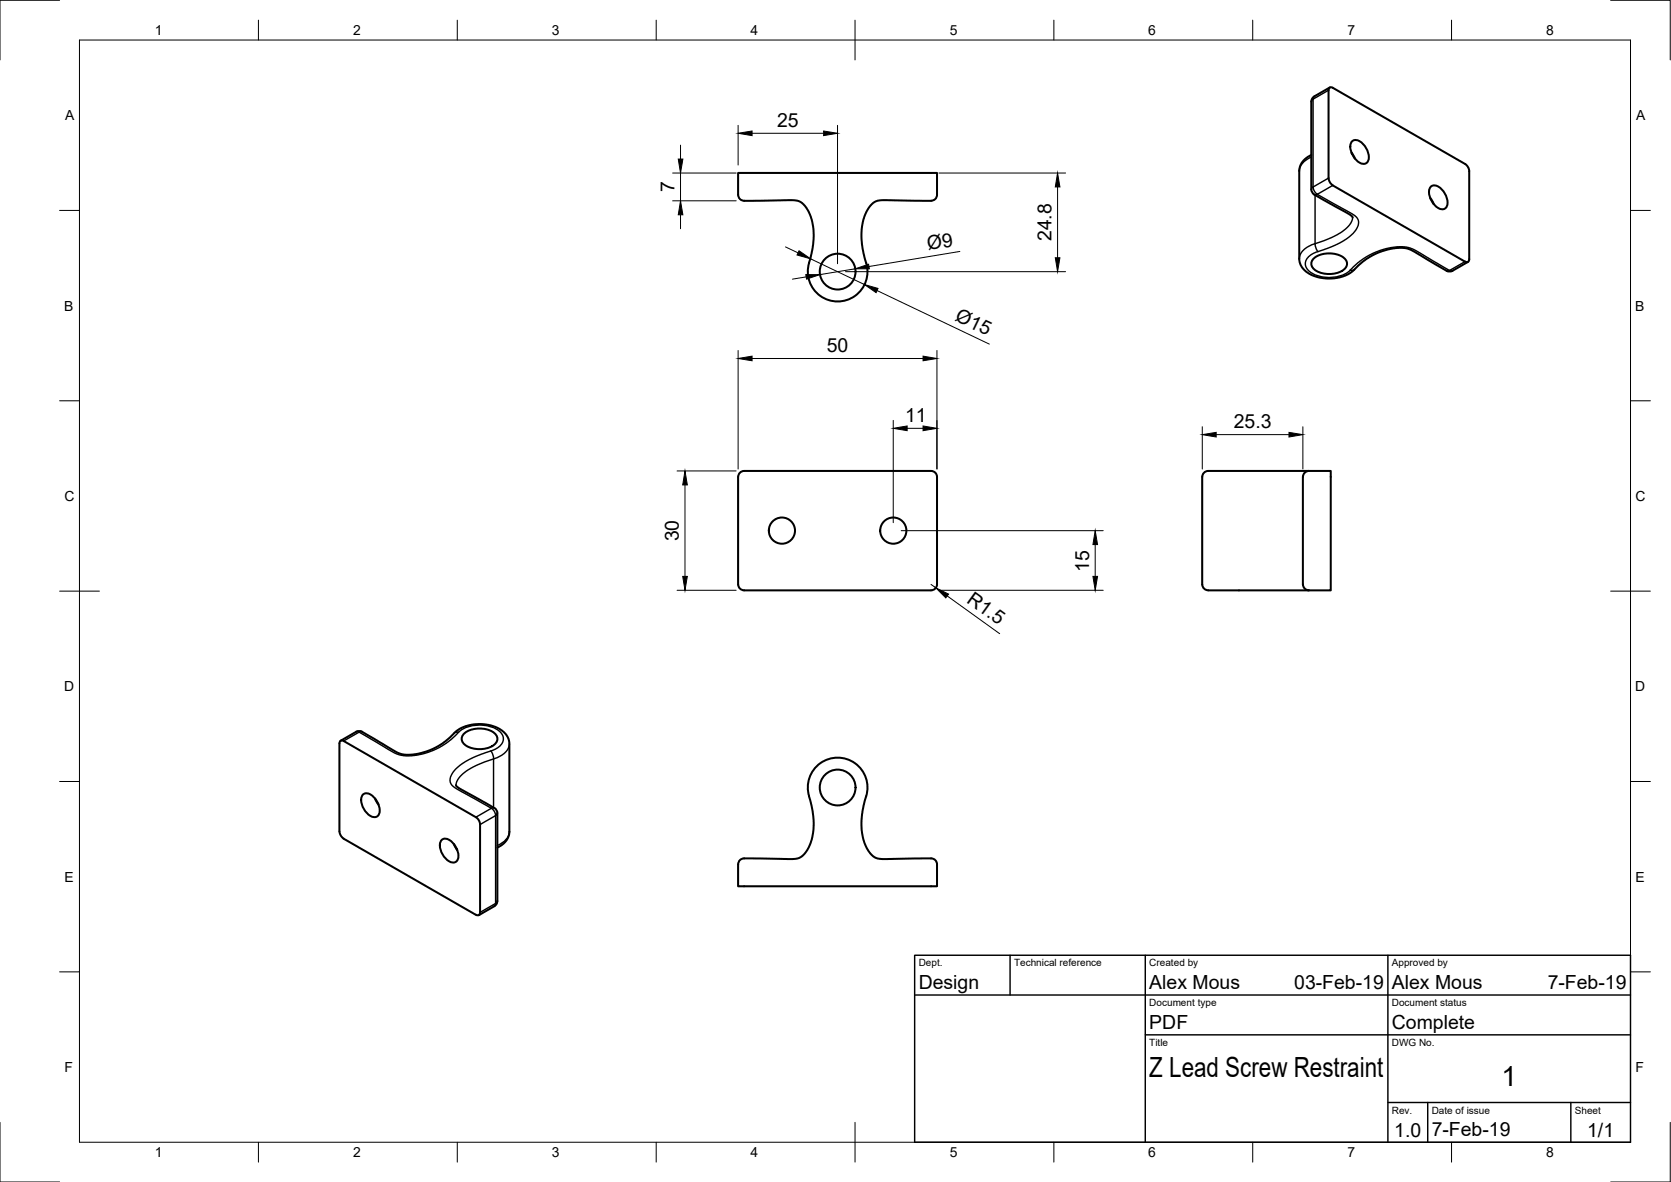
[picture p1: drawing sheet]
<svg xmlns="http://www.w3.org/2000/svg" width="420mm" height="297mm" viewBox="0 0 420 297" stroke-linecap="round" stroke-linejoin="round" font-family="sans-serif">
<!-- layer: Visible -->
<g fill="none" stroke="#000" stroke-width=".51">
<path d="M329.7 39l-1.3 .7a4.1 4.1 0 0 0-1.7 3.3v22.2l.2 1.1 .5 1 1.3 1.2 1.6 .8 2.4 .6 2.2 .1 2.1-.3 1.3-.5 1.4-.8 3.1-2.7 2.3-1.6 3.6-1.3 2.8-.5 1.9 .1 1.3 .3 6.8 4.1a6.5 6.5 0 0 0 3 1.4l.7-.2 3.9-2.2M329.7 25.5v22.1M334.4 22l-3.9 2.2a1.49 1.49 0 0 0-.8 1.3M339.8 38.3l.9 1.6M339.9 38.5l.1 .2M340 35.5a2.15 2.15 0 0 1 2.9 .8 3.7 3.7 0 0 1 .8 4.6 2.15 2.15 0 0 1-2.9-.9 3.7 3.7 0 0 1-.8-4.5zM185.6 49v-5.5h50v5.5a1.49 1.49 0 0 1-1.5 1.4l-12.2-.1-1.5 .2-1 .6a12.3 12.3 0 0 0-2.6 10.6l.5 2.5a13.1 13.1 0 0 1 .7 5.6 7.5 7.5 0 0 1-9.7 5.6 7.5 7.5 0 0 1-4.6-10.3l.7-3.6 .2-2.7-.4-3-.5-1.8a5 5 0 0 0-3.2-3.6l-2.4-.1-11 .2M185.6 49a1.49 1.49 0 0 0 1.5 1.4M329.7 47.6a1.49 1.49 0 0 0 .8 1.3l8.6 4.8 .7 .5 .3 .5M359.6 49.7l.9 1.6M359.8 46.9a2.15 2.15 0 0 1 2.9 .9 3.7 3.7 0 0 1 .8 4.5 2.15 2.15 0 0 1-2.9-.9 3.7 3.7 0 0 1-.8-4.5zM369.4 43l-.4-1.2-.6-.6-33.3-19.1a.65 .65 0 0 0-.7-.1 .65 .65 0 0 0-.3 .7v22l.4 1.3 .6 .6 33.3 19.1a.64 .64 0 0 0 .7 .1 .64 .64 0 0 0 .3-.7v-22.1"/>
<path d="M330.5 64.8a6.4 6.4 0 0 1 7.9 .5 1.88 1.88 0 0 1-1 2.8 6.4 6.4 0 0 1-7.4-.9 1.69 1.69 0 0 1 .5-2.4zM185.6 119.9v27M185.6 119.8a1.49 1.49 0 0 1 1.5-1.5h47a1.49 1.49 0 0 1 1.5 1.5M235.6 119.9v27a1.49 1.49 0 0 1-1.5 1.4l-47 .1a1.54 1.54 0 0 1-1.5-1.5M302.3 119.8a1.72 1.72 0 0 1 2.2-1.5h30.1v30.1h-29.7a2.34 2.34 0 0 1-2.5-1.1l-.1-27.4M327.6 119.9v27M329.1 118.3a1.49 1.49 0 0 0-1.5 1.5M327.6 146.9a1.49 1.49 0 0 0 1.5 1.4M89.6 183.9l-3.9 2.2M89.6 183.9a1.49 1.49 0 0 1 1.5 0M91 183.9l9.1 5.3 1.2 .4 1.5 .1 3-.4 3.3-1.2 2.9-1.8 3-2.8 1.5-.8 1.3-.4 2-.3 2.3 .1 2.4 .6 1.6 .8 1.2 1.2 .6 1 .2 1.1v22.2a4.7 4.7 0 0 1-3 4M91.3 199.6a2.15 2.15 0 0 1 2.9 .9 3.7 3.7 0 0 1 .8 4.6 2.15 2.15 0 0 1-2.9-.9 3.7 3.7 0 0 1-.8-4.6z"/>
<path d="M114.7 197.3l.3 .5 .7 .4 6.4 3.6a6.3 6.3 0 0 1 2.8 1.8l.2 .8v22a1.49 1.49 0 0 1-.8 1.3M116.8 184.2a6.4 6.4 0 0 1 7.9 .5 1.88 1.88 0 0 1-.9 2.8 6.4 6.4 0 0 1-7.4-.9 1.69 1.69 0 0 1 .4-2.4zM85.3 208.9l.1-22.4a.61 .61 0 0 1 1-.3l33.3 19.2 .6 .6 .4 1.2v22.1M85.4 208.9l.2 .9 .8 1 33.3 19.1a.64 .64 0 0 0 .7 0 .64 .64 0 0 0 .3-.6M94.3 200.7l.9 1.5M111.1 211a2.15 2.15 0 0 1 2.9 .9 3.7 3.7 0 0 1 .8 4.6 2.15 2.15 0 0 1-2.9-.9 3.7 3.7 0 0 1-.8-4.6zM114.1 212.1l.9 1.5M114.8 213.3l.1 .2M185.6 217.2v5.5h50v-5.5M187.1 215.7l12.2 .2 1.5-.2 1.1-.8a12.8 12.8 0 0 0 2.5-10.7l-.5-2.2a9.4 9.4 0 0 1 .4-8.2 7.5 7.5 0 0 1 9.9-2.5 7.5 7.5 0 0 1 3.3 9.7l-.8 3.7-.1 2.7 .4 3 .5 1.8a5 5 0 0 0 3.2 3.6l2.4 .1 7.8-.2a9.3 9.3 0 0 1 3.8 .1l.7 .6 .2 .8M187.1 215.7a1.49 1.49 0 0 0-1.5 1.5M124.3 227.7l-3.9 2.3"/>
<circle cx="210.6" cy="68.3" r="4.5"/>
<circle cx="196.6" cy="133.3" r="3.3"/>
<circle cx="224.6" cy="133.3" r="3.3"/>
<circle cx="210.6" cy="197.9" r="4.5"/>
</g>
<!-- layer: Visible Narrow -->
<g fill="none" stroke="#000" stroke-width=".36">
<path d="M329.7 39.5a4.3 4.3 0 0 0-3 3.4M330.2 24.9v22.1M330.2 24.9l-.5 .6M330.5 24.2l-.3 .7M334.1 22.7l-3.9 2.2M330.2 47l-.5 .6M330.2 47l.2 .8 .8 1M330.7 49v12.2M331.2 48.8l9.2 5.2 .8 .8 .4 .9a6.3 6.3 0 0 1-3.7 4.8l-2.8 1.4-3.7 1.3M331.2 48.8l-.7 .1M334.1 44.8l-3.9 2.2M335.1 46.6l-3.9 2.2"/>
<path d="M340.1 54.7l-.2 .8-.5 .9-1.9 1.8-2.4 1.4-4.4 1.6M330.7 61.2l.3 1.3 .4 .7a3.9 3.9 0 0 0-3.2 3.1 4.3 4.3 0 0 0 4.1 3.3 8.5 8.5 0 0 0 7.2-1.7M330.7 61.2a4.7 4.7 0 0 0-4 3.8M340.6 67.7l-.5 .2h-.6M363.7 68h1.5M368.4 65.8l-3.9 2.2-9-5.3-1.9-.6-2.3-.1-3 .5-3.3 1.2-3 1.9-2.5 2.3M89.6 183.9l.7 .1M91.1 183.9l-.8 .1M115.3 184.1l-2.5 2.3-3.1 1.8-3.3 1.2-3 .5h-1.8l-2.3-.6-9-5.3-3.9 2.2M115.3 184a8.5 8.5 0 0 1 10.6 .1 2.47 2.47 0 0 1-1 4l-1.5 .6M115.3 184h-.6l-.5 .3M123.4 188.7l-5.4 2.1-2.3 1.5-1.4 1.3a2.8 2.8 0 0 0-.8 3.5l1.4 1.2 8.6 4.8-3.8 2.3"/>
<path d="M123.4 188.7l.4 .7 .3 1.3M124.1 190.7l-4.4 1.7-2.5 1.4-1.8 1.7-.5 .9-.2 .9M124.1 190.7v12.2M128.1 186.9a4.7 4.7 0 0 1-4 3.8M120.7 207.2l3.9-2.2v22M124.3 203l-.7 .1 .8 1 .2 .8 .5-.6M128.1 209a4.1 4.1 0 0 1-3.1 3.5M124.6 227l-3.9 2.3M124.6 227l-.3 .7M125.1 226.4l-.5 .6"/>
</g>
<!-- layer: Border -->
<g fill="none" stroke="#000" stroke-width=".25">
<path d="M15 .1h-15v15M20 10.1h390v276.9h-390zM65 5.1v5M115 5.1v5M165 5.1v5M215 5.1v10M265 5.1v5M315 5.1v5M365 5.1v5M405 .1h15v15M15 52.9h5M410 52.9h5"/>
<path d="M15 100.7h5M410 100.7h5M15 148.6h10M405 148.6h10M15 196.4h5M410 196.4h5M15 244.2h5M410 244.2h5M0 282.1v14.9h15M65 287v5M115 287v5M165 287v5"/>
<path d="M215 282.1v9.9M265 287v5M315 287v5M365 287v5M420 282.1v14.9h-15"/>
</g>
<!-- layer: TitleBlock -->
<path d="M230 240.1h180v46.9h-180zM230 250h180M254 240.1v9.9M288 240.1v46.9M349 240.1v46.9M288 260.1h122M349 277.1h61M359 277.1v9.9M395 277.1v9.9" fill="none" stroke="#000" stroke-width=".36"/>
<!-- layer: Dimensions -->
<g fill="none" stroke="#000" stroke-width=".25">
<path d="M171.1 36.5v3.5M185.6 31.5v10M189.1 33.5h18M210.6 31.5v34.8M169.1 43.5h16M169.1 50.5h16M171.1 43.5v7M171.1 54v3.5M236.1 43.5h31.8M265.9 47v17.8M197.5 62l3.2 1.5M202.7 69.6l-3.5 .6"/>
<path d="M203.8 65.1l13.6 6.4M212.6 68.3h55.3M215 67.5l-8.8 1.5M220.5 73l28.3 13.5M241.3 63.2l-22.8 3.8M185.6 88.1v29.8M189.1 90.1h43M235.6 88.1v29.8M170.2 118.3h14.9M224.6 105.6v25.7M228.1 107.6h4M302.3 107.2v10.7"/>
<path d="M305.8 109.2h18.3M327.6 107.2v10.7M172.2 121.9v23M226.6 133.4h50.8M275.4 136.8v8.1M170.2 148.3h14.9M234.1 146.9l1.2 .8M236.1 148.3h41.3M238.2 149.8l13.2 9.4"/>
</g>
<g fill="#000" stroke="#000" stroke-width=".25">
<path d="M170.5 40h1.2l-.6 3.5zM185.6 33.5l3.5-.6v1.2zM207.1 32.9l3.5 .6-3.5 .6zM171.1 50.5l.6 3.5h-1.2zM265.9 43.5l.6 3.5h-1.2zM200.9 63l2.9 2.1-3.4-1zM202.6 69h3.6l-3.4 1.2zM215 67.5l3.4-1.1 .2 1.1zM217.4 71.5l3.4 1-.5 1zM265.3 64.8h1.2l-.6 3.5zM185.6 90.1l3.5-.6v1.2zM232.1 89.5l3.5 .6-3.5 .6z"/>
<path d="M224.6 107.6l3.5-.6v1.2zM232.1 107l3.5 .6-3.5 .6zM302.3 109.2l3.5-.5v1.1zM324.1 108.7l3.5 .5-3.5 .6zM172.2 118.3l.6 3.6h-1.1zM275.4 133.4l.6 3.4h-1.2zM171.7 144.9h1.1l-.6 3.4zM235.3 147.7l3.2 1.6-.7 .9zM274.8 144.9h1.2l-.6 3.4z"/>
</g>
<g font-size="7">
<text x="289" y="270.6">Z Lead Screw Restraint</text>
<text x="377.5" y="273">1</text>
</g>
<g font-size="4.9">
<text x="195.4" y="31.9">25</text>
<text x="169.6" y="48.4" transform="rotate(-90 169.6 48.4)">7</text>
<text x="233.4" y="62.9" transform="rotate(-9 233.4 62.9)">Ø9</text>
<text x="264.4" y="60.6" transform="rotate(-90 264.4 60.6)">24.8</text>
<text x="239.9" y="80.5" transform="rotate(26 239.9 80.5)">Ø15</text>
<text x="207.9" y="88.5">50</text>
<text x="227.6" y="106.1">11</text>
<text x="310.2" y="107.7">25.3</text>
<text x="170.7" y="136.1" transform="rotate(-90 170.7 136.1)">30</text>
<text x="273.8" y="143.7" transform="rotate(-90 273.8 143.7)">15</text>
<text x="242.8" y="151.2" transform="rotate(36 242.8 151.2)">R1.5</text>
<text x="231" y="248.5">Design</text>
<text x="289" y="248.5">Alex Mous</text>
<text x="325.4" y="248.5">03-Feb-19</text>
<text x="350" y="248.5">Alex Mous</text>
<text x="389.1" y="248.5">7-Feb-19</text>
<text x="289" y="258.6">PDF</text>
<text x="350" y="258.6">Complete</text>
<text x="350.6" y="285.7">1.0</text>
<text x="360" y="285.5">7-Feb-19</text>
<text x="399.1" y="285.7">1/1</text>
</g>
<g font-size="3.5">
<text x="39" y="8.8">1</text>
<text x="88.8" y="8.8">2</text>
<text x="138.8" y="8.8">3</text>
<text x="188.7" y="8.8">4</text>
<text x="238.8" y="8.8">5</text>
<text x="288.7" y="8.8">6</text>
<text x="338.8" y="8.8">7</text>
<text x="388.8" y="8.8">8</text>
<text x="16.4" y="30.2">A</text>
<text x="411.4" y="30.2">A</text>
<text x="16.2" y="78">B</text>
<text x="411.2" y="78">B</text>
<text x="16.2" y="125.9">C</text>
<text x="411.2" y="125.9">C</text>
<text x="16.2" y="173.7">D</text>
<text x="411.2" y="173.7">D</text>
<text x="16.2" y="221.6">E</text>
<text x="411.2" y="221.6">E</text>
<text x="16.2" y="269.4">F</text>
<text x="411.2" y="269.4">F</text>
<text x="39" y="290.8">1</text>
<text x="88.8" y="290.8">2</text>
<text x="138.8" y="290.8">3</text>
<text x="188.7" y="290.8">4</text>
<text x="238.8" y="290.8">5</text>
<text x="288.7" y="290.8">6</text>
<text x="338.8" y="290.8">7</text>
<text x="388.8" y="290.8">8</text>
</g>
<g font-size="2.5">
<text x="231" y="242.9">Dept.</text>
<text x="255" y="242.9">Technical reference</text>
<text x="289" y="242.9">Created by</text>
<text x="350" y="242.9">Approved by</text>
<text x="289" y="252.8">Document type</text>
<text x="350" y="252.8">Document status</text>
<text x="289" y="262.9">Title</text>
<text x="350" y="262.9">DWG No.</text>
<text x="350" y="279.9">Rev.</text>
<text x="360" y="279.9">Date of issue</text>
<text x="396" y="279.9">Sheet</text>
</g>
</svg>
